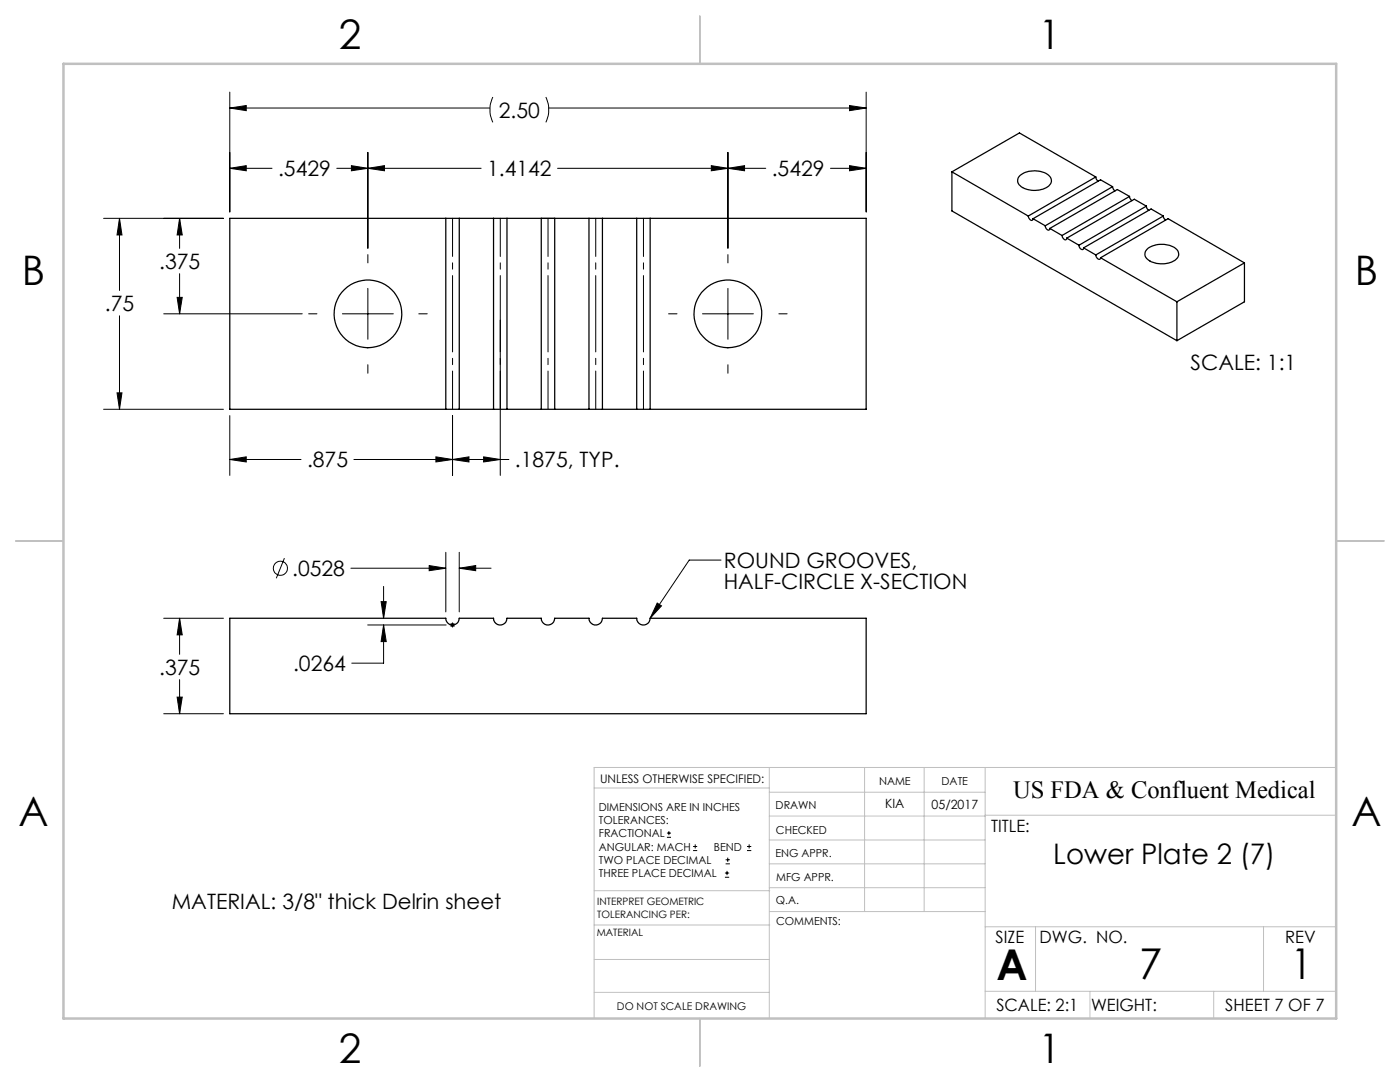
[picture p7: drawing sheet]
<svg xmlns="http://www.w3.org/2000/svg" width="279mm" height="216mm" viewBox="0 0 279 216" stroke-linecap="round" stroke-linejoin="round" font-family="sans-serif">
<g fill="none" stroke="#000" stroke-width=".2">
<path d="M45.9 18.4v23.9M98.4 19.4a5.9 5.9 0 0 0 0 5M108.9 19.4a5.9 5.9 0 0 1 0 5M172.9 18.4v23.9M45.9 21.6l3.2-.5v1zM45.9 33.6l3.2-.5v1zM45.9 21.6h51.9M45.9 33.6h8.4M67.2 33.6h28.8M70.1 33.1l3.3 .5-3.3 .5zM73.4 33.6l3.3-.5v1zM73.4 30.4v19.1"/>
<path d="M109.5 21.6h63.4M111.3 33.6h41.5M142 33.1l3.3 .5-3.3 .5zM145.3 30.4v19.1M145.3 33.6l3.3-.5v1zM165.7 33.6h7.2M169.5 21.1l3.4 .5-3.4 .5zM169.5 33.1l3.4 .5-3.4 .5zM20.7 43.6h23.9M23.8 43.6l.5 3.3h-.9zM23.8 43.6v14.4M35.3 59.3h1.1l-.6 3.3z"/>
<path d="M35.8 43.6l.6 3.3h-1.1zM35.8 43.6v6M35.8 54.6v8M73.4 50.8v1.7M73.4 57.5v10.2M108 43.6h2.7M145.3 50.8v1.7M145.3 57.5v10.2M23.4 78.4h.9l-.5 3.3zM23.8 63v18.7M32.7 62.6h27.6M61.6 62.6h1.7"/>
<path d="M68.3 62.6h10.2M73.4 72.8v1.7M83.6 62.6h1.7M99.8 63.9v31M133.4 62.6h1.7M140.2 62.6h10.2M145.3 72.8v1.7M155.4 62.6h1.7M20.7 81.7h23.9M45.9 82.9v12M45.9 91.7h14.2M45.9 91.7l3.2-.5v1z"/>
<path d="M70.6 91.7h31M87 91.2l3.3 .5-3.3 .5zM90.3 82.9v12M90.3 91.7l3.3-.5v1zM96.5 91.2l3.3 .5-3.3 .5zM56.8 111.4l-1.7 4M70 113.4h19M76.6 117v6.4M85.7 112.9l3.3 .5-3.3 .5zM89 110.2v11.9M91.7 113.4l3.2-.5v1zM91.7 110.2v11.9"/>
<path d="M91.7 113.4h6.3M143.9 111.8h-6.4l-7.7 11.6M32.7 123.4h11.9M35.3 139.1h1.1l-.6 3.3zM35.8 123.4l.6 3.3h-1.1zM35.8 123.4v7.2M35.8 135.6v6.8M73.4 124.7h15.6M76.1 120.1h1l-.5 3.3zM76.6 124.7v7.6h-6.4M76.6 124.7l.5 3.3h-1zM89.8 124.7h1"/>
<path d="M90 124.4l.7 .7M90.3 124.2v1M90.7 124.4l-.7 .7M131.2 120.3l.8 .6-2.2 2.5zM32.7 142.4h11.9M133.1 167.1h.8M133.1 166.2h.8M133.5 165.8v.9M138.3 169.7h.8M138.3 168.9h.8M138.7 168.5v.8M144.7 175h.8"/>
<path d="M144.7 174.2h.8M144.8 172.4h.9M144.8 171.6h.9M145.1 173.8v.8M145.2 171.1v.9M149.1 169.7h.8M149.1 168.9h.8M149.5 168.5v.8"/>
<circle cx="56" cy="113.4" r="1.4"/>
</g>
<path d="M90.3 43.6v38.1M99.8 43.6v38.1M109.4 43.6v38.1M118.9 43.6v38.1M128.4 43.6v38.1" fill="none" stroke="#000" stroke-width=".2" stroke-dasharray="15.2 1.3 1.3 1.3" stroke-dashoffset="7.6"/>
<g fill="none" stroke="#c0c0c0" stroke-width=".2">
<path d="M118.6 157.2h34.9M153.5 153.1v50.1M153.5 158.1h43.1M172.5 153.1v28.8M184.4 153.1v28.8M196.6 153.1v50.1M266.7 153.1h-148.1v50.1M118.6 177.7h35M153.5 167.6h43.1M153.5 162.8h43.1M153.5 172.4h43.1M153.5 177.1h43.1"/>
<path d="M196.6 162.7h70.1M118.6 198h34.9M118.6 191.5h34.9M118.6 184.6h35M153.6 181.9h43M196.6 197.8h70.1M196.6 184.9h70.1M206.7 184.9v12.9M217.5 197.8v5.4M242.2 197.8v5.4M252.2 184.9v12.9"/>
</g>
<path d="M139.7 3.2v9.5M3.1 107.9h9.6M266.7 107.9h9.5M139.7 203.2v9.6" fill="none" stroke="#c0c0c0" stroke-width=".25"/>
<path d="M12.7 12.7h254v190.5h-254z" fill="none" stroke="#c0c0c0" stroke-width=".5"/>
<g fill="#000">
<path d="M131.2 120.3l.8 .6-2.2 2.5z"/>
<path d="M35.8 123.4l.6 3.3h-1.1zM35.3 139.1h1.1l-.6 3.3zM85.7 112.9l3.3 .5-3.3 .5zM91.7 113.4l3.2-.5v1zM45.9 21.6l3.2-.5v1zM169.5 21.1l3.4 .5-3.4 .5zM45.9 33.6l3.2-.5v1zM70.1 33.1l3.3 .5-3.3 .5zM73.4 33.6l3.3-.5v1zM142 33.1l3.3 .5-3.3 .5zM145.3 33.6l3.3-.5v1zM169.5 33.1l3.4 .5-3.4 .5zM35.8 43.6l.6 3.3h-1.1zM35.3 59.3h1.1l-.6 3.3zM23.8 43.6l.5 3.3h-.9zM23.4 78.4h.9l-.5 3.3z"/>
<path d="M76.6 124.7l.5 3.3h-1zM76.1 120.1h1l-.5 3.3zM45.9 91.7l3.2-.5v1zM87 91.2l3.3 .5-3.3 .5zM96.5 91.2l3.3 .5-3.3 .5zM90.3 91.7l3.3-.5v1z"/>
</g>
<g fill="none" stroke="#000" stroke-width=".25">
<path d="M190 34.3l13.4-7.8 15.3 8.8M190 34.3l15.2 8.8M190 34.3v7.8l44.9 25.9M203.5 35.1a4.7 4.7 0 0 1 6.1 .2 1.44 1.44 0 0 1-.8 2.2 4.9 4.9 0 0 1-5.4-.6 1.33 1.33 0 0 1 .1-1.8zM218.7 35.3l.1 .4 .3 .4M218.7 35.3l-13.5 7.8M222 37.3l.2 .5 .3 .3M222 37.3l-2.4-1.4-13.4 7.7M222 37.3l-13.4 7.7M225.4 39.2l.1 .3 .4 .5M225.4 39.2l-13.5 7.8M225.4 39.2l-2.4-1.4-13.5 7.8"/>
<path d="M89 43.6h2.7M89 43.6h-43.1v38.1h43.1M89 43.6v38.1M91.7 43.6h6.8M91.7 43.6v38.1M98.5 43.6h2.7M98.5 43.6v38.1M101.2 43.6h6.8M101.2 43.6v38.1M108 43.6h2.7M108 43.6v38.1M110.7 43.6h6.8"/>
<path d="M110.7 43.6v38.1M117.5 43.6h2.7M117.5 43.6v38.1M120.2 43.6h6.9M120.2 43.6v38.1M127.1 43.6h2.7M127.1 43.6v38.1M129.8 43.6h43.1v38.1h-43.1M129.8 43.6v38.1M205.2 43.1a.74 .74 0 0 0 .9 .8l.1-.3M206.2 43.6l2.4 1.4M208.6 45a.59 .59 0 0 0 .2 .7 .59 .59 0 0 0 .7 0v-.1"/>
<path d="M209.5 45.6l2.4 1.4M211.9 47a.74 .74 0 0 0 .9 .8l.1-.3M212.9 47.5l2.4 1.4M215.3 48.9a.59 .59 0 0 0 .2 .7 .59 .59 0 0 0 .8 0v-.1M216.3 49.5l2.4 1.4M218.7 50.9a.74 .74 0 0 0 .9 .8v-.3M219.6 51.4l13.5-7.8 15.3 8.9M219.6 51.4l15.3 8.8M228.8 41.1v.4l.5 .5M228.8 41.1l-13.5 7.8M228.8 41.1l-2.4-1.3-13.5 7.7M228.9 49.7a4.8 4.8 0 0 1 6.1 .3 1.56 1.56 0 0 1-1.1 2.3 4.6 4.6 0 0 1-5.3-1l-.1-.9z"/>
<path d="M232.2 43.1l.1 .5 .3 .3M232.2 43.1l-2.5-1.4-13.4 7.8M232.2 43.1l-13.5 7.8M248.4 52.5l-13.5 7.7M248.4 52.5v7.7l-13.5 7.8M234.9 60.2v7.8M89 81.7h2.7M91.7 81.7h6.8M98.5 81.7h2.7M101.2 81.7h6.8M108 81.7h2.7M110.7 81.7h6.8"/>
<path d="M117.5 81.7h2.7M120.2 81.7h6.9M127.1 81.7h2.7M45.9 123.4h43.1a1.34 1.34 0 0 0 1.3 1.3 1.34 1.34 0 0 0 1.4-1.3h6.8a1.34 1.34 0 0 0 1.3 1.3 1.34 1.34 0 0 0 1.4-1.3h6.8a1.34 1.34 0 0 0 1.4 1.3 1.34 1.34 0 0 0 1.3-1.3h6.8a1.34 1.34 0 0 0 1.4 1.3 1.34 1.34 0 0 0 1.3-1.3h6.9a1.34 1.34 0 0 0 1.3 1.3 1.34 1.34 0 0 0 1.4-1.3h43.1v19h-127z"/>
<circle cx="73.4" cy="62.6" r="6.7"/>
<circle cx="145.3" cy="62.6" r="6.8"/>
</g>
<g font-size="8.5">
<text x="198.9" y="195.5">A</text>
<text x="227.3" y="195.4">7</text>
<text x="257.6" y="195.4">1</text>
</g>
<g font-size="8.1">
<text x="67.6" y="9.7">2</text>
<text x="207.3" y="9.7">1</text>
<text x="4.4" y="57">B</text>
<text x="270.4" y="57">B</text>
<text x="3.7" y="164.9">A</text>
<text x="269.7" y="164.9">A</text>
<text x="67.6" y="212.2">2</text>
<text x="207.3" y="212.2">1</text>
</g>
<text font-size="5.6" x="210.2" y="172.3">Lower Plate 2 (7)</text>
<text font-size="4.9" x="202.2" y="159.3">US FDA &amp; Confluent Medical</text>
<g font-size="4.2">
<text x="99.6" y="23.5">2.50</text>
<text x="55.5" y="35.1">.5429</text>
<text x="97.2" y="35.1">1.4142</text>
<text x="154" y="35.1">.5429</text>
<text x="31.8" y="53.7">.375</text>
<text x="20.9" y="62.1">.75</text>
<text x="237.6" y="73.9">SCALE: 1:1</text>
<text x="61.3" y="93.2">.875</text>
<text x="102.8" y="93.2">.1875, TYP.</text>
<text x="144.4" y="113.4">ROUND GROOVES,</text>
<text x="58.3" y="114.9">.0528</text>
<text x="144.4" y="117.5">HALF-CIRCLE X-SECTION</text>
<text x="31.8" y="134.7">.375</text>
<text x="58.5" y="133.9">.0264</text>
<text x="34.3" y="181.3">MATERIAL: 3/8&quot; thick Delrin sheet</text>
</g>
<g font-size="3.4">
<text x="197.8" y="166">TITLE:</text>
<text x="198.7" y="188.1">SIZE</text>
<text x="207.5" y="188.1">DWG. NO.</text>
<text x="256.5" y="188.2">REV</text>
<text x="198.8" y="201.7">SCALE: 2:1</text>
<text x="217.7" y="201.8">WEIGHT:</text>
<text x="244.5" y="201.7">SHEET 7 OF 7</text>
</g>
<g font-size="2.5">
<text x="176.7" y="161.3">KIA</text>
<text x="185.9" y="161.4">05/2017</text>
</g>
<text font-size="2.4" x="119.8" y="156.2">UNLESS OTHERWISE SPECIFIED:</text>
<g font-size="2.2">
<text x="119.5" y="161.8">DIMENSIONS ARE IN INCHES</text>
<text x="154.8" y="161.4">DRAWN</text>
<text x="175.4" y="156.6">NAME</text>
<text x="187.9" y="156.7">DATE</text>
<text x="119.5" y="164.4">TOLERANCES:</text>
<text x="119.5" y="167.1">FRACTIONAL</text>
<text x="154.9" y="166.3">CHECKED</text>
<text x="119.5" y="169.7">ANGULAR: MACH</text>
<text x="119.5" y="172.4">TWO PLACE DECIMAL</text>
<text x="142.5" y="169.7">BEND</text>
<text x="154.8" y="171">ENG APPR.</text>
<text x="119.5" y="175">THREE PLACE DECIMAL</text>
<text x="154.9" y="175.7">MFG APPR.</text>
<text x="154.9" y="180.4">Q.A.</text>
<text x="154.9" y="184.6">COMMENTS:</text>
</g>
<text font-size="2.1" x="123.1" y="201.6">DO NOT SCALE DRAWING</text>
<g font-size="2">
<text x="119.2" y="180.6">INTERPRET GEOMETRIC</text>
<text x="119.2" y="183.1">TOLERANCING PER:</text>
<text x="119.1" y="186.7">MATERIAL</text>
</g>
</svg>
